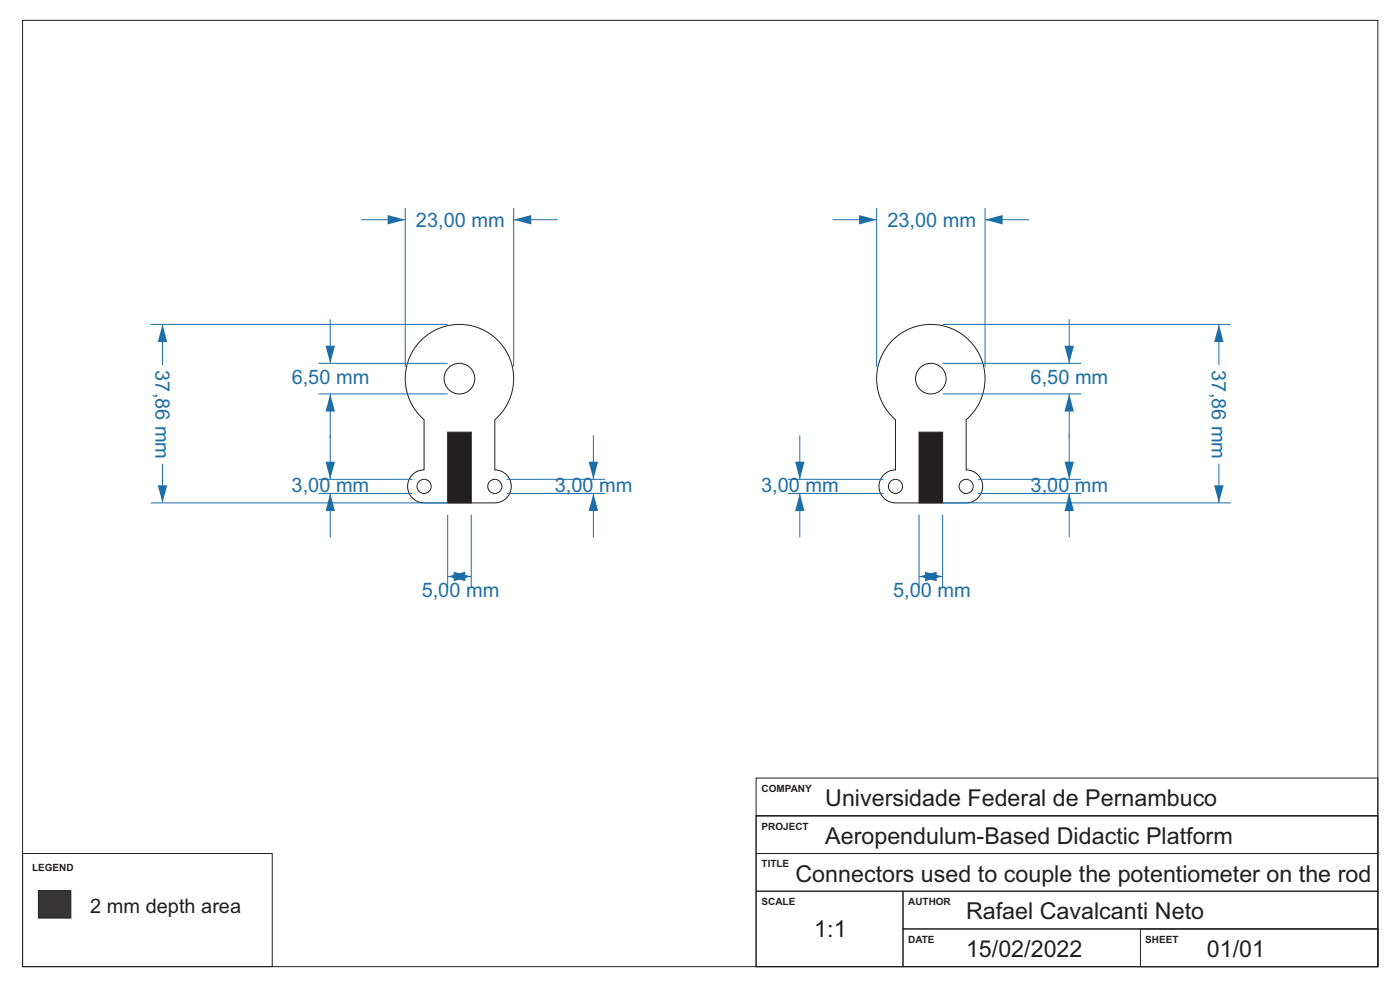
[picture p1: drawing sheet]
<svg xmlns="http://www.w3.org/2000/svg" width="297mm" height="210mm" viewBox="0 0 297 210" stroke-linecap="round" stroke-linejoin="round" font-family="sans-serif">
<path d="M4.8 4.3h287.5v200.7h-287.5zM160.4 173h131.9v32h-131.9zM160.4 173h131.9v8h-131.9zM160.4 165h131.9v8h-131.9zM4.8 181h53v24h-53zM160.4 181h131.9v8h-131.9zM160.4 189h31.2v16h-31.2zM191.6 189h100.7v8h-100.7zM191.6 197h100.7v8h-100.7zM241.9 197h50.4v8h-50.4z" fill="none" stroke="#231f20" stroke-width=".21"/>
<path d="M8.1 188.9h6.9v5.8h-6.9z" fill-rule="evenodd" fill="#373435" stroke="#231f20" stroke-width=".21"/>
<g fill="none" stroke="#231f20" stroke-width=".21">
<path d="M89.3 72.2a11.5 11.5 0 0 1 16.6 .3 11.5 11.5 0 0 1-.9 16.5v10.7a3.5 3.5 0 0 1 3.5 3.5 3.5 3.5 0 0 1-3.5 3.5h-15a3.5 3.5 0 0 1-3.5-3.5 3.5 3.5 0 0 1 3.5-3.5v-10.7a11.5 11.5 0 0 1-.7-16.8zM189.3 72.2a11.5 11.5 0 0 1 16.6 .3 11.5 11.5 0 0 1-.9 16.5v10.7a3.5 3.5 0 0 1 3.5 3.5 3.5 3.5 0 0 1-3.5 3.5h-15a3.5 3.5 0 0 1-3.5-3.5 3.5 3.5 0 0 1 3.5-3.5v-10.7a11.5 11.5 0 0 1-.7-16.8z"/>
<circle cx="97.5" cy="80.3" r="3.3"/>
<circle cx="197.5" cy="80.3" r="3.3"/>
<circle cx="90" cy="103.2" r="1.5"/>
<circle cx="105" cy="103.2" r="1.5"/>
<circle cx="190" cy="103.2" r="1.5"/>
<circle cx="205" cy="103.2" r="1.5"/>
</g>
<g fill="#231f20" stroke="#231f20" stroke-width=".21">
<path d="M95 91.7h5v15h-5z" fill-rule="evenodd"/>
<path d="M195 91.7h5v15h-5z" fill-rule="evenodd"/>
</g>
<path d="M125.9 92.3v9.4M107.5 101.7h20.9M107.5 104.7h20.9" fill="none" stroke="#1d6ea6" stroke-width=".21"/>
<path d="M124.9 97.9h2l-1 3.8z" fill="#1d6ea6"/>
<path d="M125.9 104.7v9.3" fill="none" stroke="#1d6ea6" stroke-width=".21"/>
<path d="M125.9 104.7l1 3.7h-2z" fill="#1d6ea6"/>
<path d="M70.1 92.3v9.4M67.6 101.7h19.9M67.6 104.7h19.9" fill="none" stroke="#1d6ea6" stroke-width=".21"/>
<path d="M69.1 97.9h2l-1 3.8z" fill="#1d6ea6"/>
<path d="M70.1 104.7v9.3" fill="none" stroke="#1d6ea6" stroke-width=".21"/>
<path d="M70.1 104.7l1 3.7h-2z" fill="#1d6ea6"/>
<path d="M169.7 92.3v9.4M167.2 101.7h20.3M167.2 104.7h20.3" fill="none" stroke="#1d6ea6" stroke-width=".21"/>
<path d="M168.7 97.9h2l-1 3.8z" fill="#1d6ea6"/>
<path d="M169.7 104.7v9.3" fill="none" stroke="#1d6ea6" stroke-width=".21"/>
<path d="M169.7 104.7l1 3.7h-2z" fill="#1d6ea6"/>
<path d="M226.8 92.3v9.4M207.5 101.7h21.8M207.5 104.7h21.8" fill="none" stroke="#1d6ea6" stroke-width=".21"/>
<path d="M225.8 97.9h2l-1 3.8z" fill="#1d6ea6"/>
<path d="M226.8 104.7v9.3" fill="none" stroke="#1d6ea6" stroke-width=".21"/>
<path d="M226.8 104.7l1 3.7h-2z" fill="#1d6ea6"/>
<path d="M200 77.1h29.3M226.8 67.7v9.4M200 83.6h29.3" fill="none" stroke="#1d6ea6" stroke-width=".21"/>
<path d="M225.8 73.3h2l-1 3.8z" fill="#1d6ea6"/>
<path d="M226.8 83.6v9.3" fill="none" stroke="#1d6ea6" stroke-width=".21"/>
<path d="M226.8 83.6l1 3.7h-2z" fill="#1d6ea6"/>
<path d="M67.6 77.1h27.4M67.6 83.6h27.4M70.1 83.6v9.3" fill="none" stroke="#1d6ea6" stroke-width=".21"/>
<path d="M70.1 83.6l1 3.7h-2z" fill="#1d6ea6"/>
<path d="M70.1 67.7v9.4" fill="none" stroke="#1d6ea6" stroke-width=".21"/>
<path d="M69.1 73.3h2l-1 3.8z" fill="#1d6ea6"/>
<path d="M95 109.2v15.6M100 109.2v15.6M95 122.3h5" fill="none" stroke="#1d6ea6" stroke-width=".21"/>
<g fill="#1d6ea6">
<path d="M95 122.3l3.7-1v2z"/>
<path d="M96.2 121.3l3.8 1-3.8 1z"/>
</g>
<path d="M195 109.2v15.6M200 109.2v15.6M195 122.3h5" fill="none" stroke="#1d6ea6" stroke-width=".21"/>
<g fill="#1d6ea6">
<path d="M195 122.3l3.7-1v2z"/>
<path d="M196.2 121.3l3.8 1-3.8 1z"/>
</g>
<path d="M258.6 68.8v8.6M261.1 68.8h-61.1M261.1 106.7h-61.1" fill="none" stroke="#1d6ea6" stroke-width=".21"/>
<path d="M258.6 68.8l1 3.7h-2z" fill="#1d6ea6"/>
<path d="M258.6 98.4v8.3" fill="none" stroke="#1d6ea6" stroke-width=".21"/>
<path d="M257.6 102.9h2l-1 3.8z" fill="#1d6ea6"/>
<path d="M95 68.8h-63M34.5 98.4v8.3M95 106.7h-63" fill="none" stroke="#1d6ea6" stroke-width=".21"/>
<path d="M33.5 102.9h2l-1 3.8z" fill="#1d6ea6"/>
<path d="M34.5 68.8v8.6" fill="none" stroke="#1d6ea6" stroke-width=".21"/>
<path d="M34.5 68.8l1 3.8h-2z" fill="#1d6ea6"/>
<path d="M86 44.1v33.7M109 44.1v33.7M109 46.6h9.3" fill="none" stroke="#1d6ea6" stroke-width=".21"/>
<path d="M109 46.6l3.7-1v2z" fill="#1d6ea6"/>
<path d="M76.6 46.6h9.4" fill="none" stroke="#1d6ea6" stroke-width=".21"/>
<path d="M82.2 45.6l3.8 1-3.8 1z" fill="#1d6ea6"/>
<path d="M186 44.1v33.7M209 44.1v33.7M209 46.6h9.3" fill="none" stroke="#1d6ea6" stroke-width=".21"/>
<path d="M209 46.6l3.7-1v2z" fill="#1d6ea6"/>
<path d="M176.6 46.6h9.4" fill="none" stroke="#1d6ea6" stroke-width=".21"/>
<path d="M182.2 45.6l3.8 1-3.8 1z" fill="#1d6ea6"/>
<g font-size="4.9" fill="#231f20">
<text x="175.1" y="171">Universidade Federal de Pernambuco</text>
<text x="175.1" y="179">Aeropendulum-Based Didactic Platform</text>
<text x="168.8" y="187.1">Connectors used to couple the potentiometer on the rod</text>
<text x="204.9" y="195">Rafael Cavalcanti Neto</text>
<text x="172.7" y="198.8">1:1</text>
<text x="204.9" y="203.1">15/02/2022</text>
<text x="256" y="203.1">01/01</text>
</g>
<g font-size="4.2" fill="#1d6ea6">
<text x="88.3" y="48.1">23,00 mm</text>
<text x="188.3" y="48.1">23,00 mm</text>
<text x="33" y="78.6" transform="rotate(90 33 78.6)">37,86 mm</text>
<text x="61.9" y="81.5">6,50 mm</text>
<text x="218.6" y="81.5">6,50 mm</text>
<text x="257.1" y="78.6" transform="rotate(90 257.1 78.6)">37,86 mm</text>
<text x="61.9" y="104.4">3,00 mm</text>
<text x="117.7" y="104.4">3,00 mm</text>
<text x="161.5" y="104.4">3,00 mm</text>
<text x="218.6" y="104.4">3,00 mm</text>
<text x="89.5" y="126.6">5,00 mm</text>
<text x="189.5" y="126.6">5,00 mm</text>
</g>
<text font-size="4.2" fill="#231f20" x="19.2" y="193.6">2 mm depth area</text>
<g font-size="2.1" fill="#231f20">
<text x="161.6" y="168">COMPANY</text>
<text x="161.6" y="176">PROJECT</text>
<text x="6.8" y="184.8">LEGEND</text>
<text x="161.6" y="183.9">TITLE</text>
<text x="161.6" y="192">SCALE</text>
<text x="192.7" y="192">AUTHOR</text>
<text x="192.7" y="200">DATE</text>
<text x="243" y="200">SHEET</text>
</g>
</svg>
